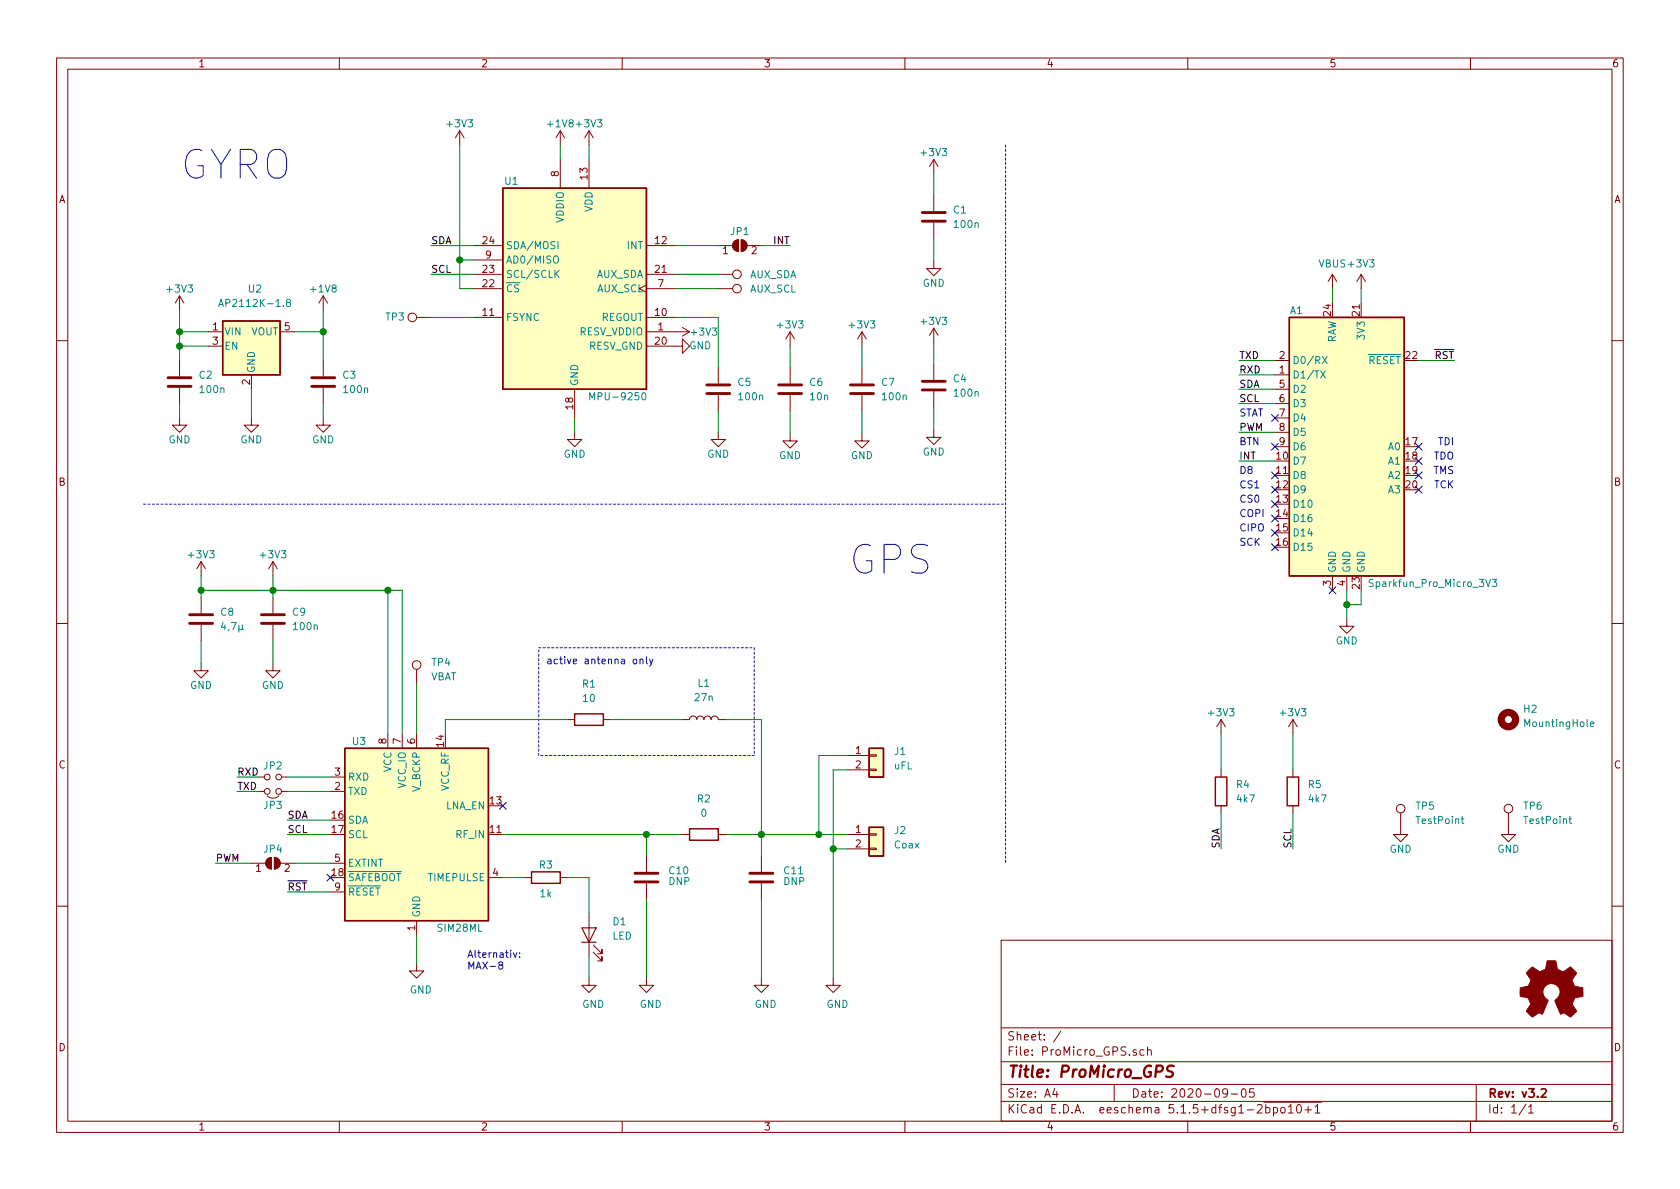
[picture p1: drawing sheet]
EESchema Schematic File Version 4
EELAYER 30 0
EELAYER END
$Descr A4 11693 8268
encoding utf-8
Sheet 1 1
Title "ProMicro_GPS"
Date "2020-09-05"
Rev "v3.2"
Comp ""
Comment1 ""
Comment2 ""
Comment3 ""
Comment4 ""
$EndDescr
Connection ~ 1400 4100
Connection ~ 1900 4100
Connection ~ 2700 4100
Connection ~ 4500 5800
Connection ~ 5300 5800
Connection ~ 5700 5800
Connection ~ 5800 5900
NoConn ~ 3500 5600
Wire Wire Line
	1400 4100 1400 4150
Wire Wire Line
	1900 4100 1900 4150
Wire Wire Line
	1400 4000 1400 4100
Wire Wire Line
	1900 4000 1900 4100
Wire Wire Line
	2800 4100 2700 4100
Wire Wire Line
	3100 5100 3100 5000
Wire Wire Line
	5800 5900 5900 5900
Wire Wire Line
	5900 5350 5800 5350
Wire Wire Line
	3500 6100 3650 6100
Wire Wire Line
	4100 6100 3950 6100
Wire Wire Line
	4100 6650 4100 6800
Wire Wire Line
	4500 5800 4500 5950
Wire Wire Line
	5300 5950 5300 5800
Wire Wire Line
	1400 4450 1400 4610
Wire Wire Line
	1900 4450 1900 4610
Wire Wire Line
	2900 6500 2900 6700
Wire Wire Line
	5700 5800 5900 5800
Wire Wire Line
	5900 5250 5700 5250
Wire Wire Line
	4100 6350 4100 6100
Wire Wire Line
	4750 5800 4500 5800
Wire Wire Line
	5050 5000 5300 5000
Wire Wire Line
	5300 5800 5050 5800
Wire Wire Line
	5300 5800 5700 5800
Wire Wire Line
	1400 4100 1900 4100
Wire Wire Line
	4250 5000 4750 5000
Wire Wire Line
	4500 6250 4500 6800
Wire Wire Line
	5300 6250 5300 6800
Wire Wire Line
	5700 5250 5700 5800
Wire Wire Line
	5800 5350 5800 5900
Wire Wire Line
	2700 4100 1900 4100
Wire Wire Line
	5300 5000 5300 5800
Wire Wire Line
	3100 5000 3950 5000
Wire Wire Line
	5800 6800 5800 5900
Wire Wire Line
	2700 5100 2700 4100
Wire Wire Line
	2800 5100 2800 4100
Wire Wire Line
	3500 5800 4500 5800
$Comp
L power:+3V3 #PWR021
U 1 1
P 1400 4000
F 0 "#PWR021" H 1400 3850 50  0001 C CNN
F 1 "+3V3" H 1400 4150 50  0000 C CNN
F 2 "" H 1400 4000 50  0001 C CNN
F 3 "" H 1400 4000 50  0001 C CNN
	1    1400 4000
	1    0    0    -1  
$EndComp
$Comp
L power:+3V3 #PWR022
U 1 1
P 1900 4000
F 0 "#PWR022" H 1900 3850 50  0001 C CNN
F 1 "+3V3" H 1900 4150 50  0000 C CNN
F 2 "" H 1900 4000 50  0001 C CNN
F 3 "" H 1900 4000 50  0001 C CNN
	1    1900 4000
	1    0    0    -1  
$EndComp
$Comp
L power:GND #PWR023
U 1 1
P 1400 4610
F 0 "#PWR023" H 1400 4360 50  0001 C CNN
F 1 "GND" H 1400 4460 50  0000 C CNN
F 2 "" H 1400 4610 50  0001 C CNN
F 3 "" H 1400 4610 50  0001 C CNN
	1    1400 4610
	1    0    0    -1  
$EndComp
$Comp
L power:GND #PWR024
U 1 1
P 1900 4610
F 0 "#PWR024" H 1900 4360 50  0001 C CNN
F 1 "GND" H 1900 4460 50  0000 C CNN
F 2 "" H 1900 4610 50  0001 C CNN
F 3 "" H 1900 4610 50  0001 C CNN
	1    1900 4610
	1    0    0    -1  
$EndComp
$Comp
L power:GND #PWR027
U 1 1
P 2900 6700
F 0 "#PWR027" H 2900 6450 50  0001 C CNN
F 1 "GND" H 2930 6520 50  0000 C CNN
F 2 "" H 2900 6700 50  0001 C CNN
F 3 "" H 2900 6700 50  0001 C CNN
	1    2900 6700
	1    0    0    -1  
$EndComp
$Comp
L power:GND #PWR028
U 1 1
P 4100 6800
F 0 "#PWR028" H 4100 6550 50  0001 C CNN
F 1 "GND" H 4130 6620 50  0000 C CNN
F 2 "" H 4100 6800 50  0001 C CNN
F 3 "" H 4100 6800 50  0001 C CNN
	1    4100 6800
	1    0    0    -1  
$EndComp
$Comp
L power:GND #PWR029
U 1 1
P 4500 6800
F 0 "#PWR029" H 4500 6550 50  0001 C CNN
F 1 "GND" H 4530 6620 50  0000 C CNN
F 2 "" H 4500 6800 50  0001 C CNN
F 3 "" H 4500 6800 50  0001 C CNN
	1    4500 6800
	1    0    0    -1  
$EndComp
$Comp
L power:GND #PWR030
U 1 1
P 5300 6800
F 0 "#PWR030" H 5300 6550 50  0001 C CNN
F 1 "GND" H 5330 6620 50  0000 C CNN
F 2 "" H 5300 6800 50  0001 C CNN
F 3 "" H 5300 6800 50  0001 C CNN
	1    5300 6800
	1    0    0    -1  
$EndComp
$Comp
L power:GND #PWR031
U 1 1
P 5800 6800
F 0 "#PWR031" H 5800 6550 50  0001 C CNN
F 1 "GND" H 5830 6620 50  0000 C CNN
F 2 "" H 5800 6800 50  0001 C CNN
F 3 "" H 5800 6800 50  0001 C CNN
	1    5800 6800
	1    0    0    -1  
$EndComp
$Comp
L Device:L L1
U 1 1
P 4900 5000
F 0 "L1" V 5150 5000 50  0000 C CNN
F 1 "27n" V 5050 5000 50  0000 C CNN
F 2 "Inductor_SMD:L_0402_1005Metric" H 4900 5000 50  0001 C CNN
F 3 "~" H 4900 5000 50  0001 C CNN
F 4 "DNP" H 4900 5000 50  0001 C CNN "variant"
	1    4900 5000
	0    -1   -1   0   
$EndComp
$Comp
L Device:R R3
U 1 1
P 3800 6100
F 0 "R3" V 3710 6100 50  0000 C CNN
F 1 "1k" V 3910 6100 50  0000 C CNN
F 2 "Resistor_SMD:R_0402_1005Metric" V 3730 6100 50  0001 C CNN
F 3 "~" H 3800 6100 50  0001 C CNN
F 4 "0402WGF1001TCE" H 3800 6100 50  0001 C CNN "manf#"
F 5 "C11702" H 3800 6100 50  0001 C CNN "LCSC#"
F 6 "GPS" H 3800 6100 50  0001 C CNN "variant"
	1    3800 6100
	0    1    1    0   
$EndComp
$Comp
L Device:R R1
U 1 1
P 4100 5000
F 0 "R1" V 3850 5000 50  0000 C CNN
F 1 "10" V 3950 5000 50  0000 C CNN
F 2 "Resistor_SMD:R_0402_1005Metric" V 4030 5000 50  0001 C CNN
F 3 "~" H 4100 5000 50  0001 C CNN
F 4 "DNP" H 4100 5000 50  0001 C CNN "variant"
	1    4100 5000
	0    1    1    0   
$EndComp
$Comp
L Device:R R2
U 1 1
P 4900 5800
F 0 "R2" V 4650 5800 50  0000 C CNN
F 1 "0" V 4750 5800 50  0000 C CNN
F 2 "Resistor_SMD:R_0402_1005Metric" V 4830 5800 50  0001 C CNN
F 3 "~" H 4900 5800 50  0001 C CNN
F 4 "0402WGF0000TCE" H 4900 5800 50  0001 C CNN "manf#"
F 5 "C17168" H 4900 5800 50  0001 C CNN "LCSC#"
F 6 "GPS" H 4900 5800 50  0001 C CNN "variant"
	1    4900 5800
	0    1    1    0   
$EndComp
$Comp
L Jumper:SolderJumper_2_Open JP4
U 1 1
P 1900 6000
F 0 "JP4" H 1900 6100 50  0000 C CNN
F 1 "SolderJumper_2_Open" H 1910 6150 50  0001 C CNN
F 2 "Jumper:SolderJumper-2_P1.3mm_Open_RoundedPad1.0x1.5mm" H 1900 6000 50  0001 C CNN
F 3 "~" H 1900 6000 50  0001 C CNN
F 4 "DNP" H 1900 6000 50  0001 C CNN "variant"
	1    1900 6000
	1    0    0    -1  
$EndComp
$Comp
L Device:LED D1
U 1 1
P 4100 6500
F 0 "D1" V 4190 6340 50  0000 R CNN
F 1 "LED" V 4090 6340 50  0000 R CNN
F 2 "LED_SMD:LED_0603_1608Metric" H 4100 6500 50  0001 C CNN
F 3 "~" H 4100 6500 50  0001 C CNN
F 4 "19-217/BHC-ZL1M2RY/3T" H 4100 6500 50  0001 C CNN "manf#"
F 5 "GPS" H 4100 6500 50  0001 C CNN "variant"
F 6 "C72041" H 4100 6500 50  0001 C CNN "LCSC#"
	1    4100 6500
	0    -1   -1   0   
$EndComp
$Comp
L Connector_Generic:Conn_01x02 J1
U 1 1
P 6100 5250
F 0 "J1" H 6220 5280 50  0000 L CNN
F 1 "uFL" H 6220 5180 50  0000 L CNN
F 2 "Connector_Coaxial:U.FL_Hirose_U.FL-R-SMT-1_Vertical" H 6100 5250 50  0001 C CNN
F 3 "~" H 6100 5250 50  0001 C CNN
F 4 "DNP" H 6100 5250 50  0001 C CNN "variant"
	1    6100 5250
	1    0    0    -1  
$EndComp
$Comp
L Connector_Generic:Conn_01x02 J2
U 1 1
P 6100 5800
F 0 "J2" H 6220 5830 50  0000 L CNN
F 1 "Coax" H 6220 5730 50  0000 L CNN
F 2 "Connector_Coaxial:SMA_Samtec_SMA-J-P-H-ST-EM1_EdgeMount" H 6100 5800 50  0001 C CNN
F 3 "~" H 6100 5800 50  0001 C CNN
F 4 "DNP" H 6100 5800 50  0001 C CNN "variant"
	1    6100 5800
	1    0    0    -1  
$EndComp
$Comp
L Device:C C8
U 1 1
P 1400 4300
F 0 "C8" H 1530 4350 50  0000 L CNN
F 1 "4,7µ" H 1530 4250 50  0000 L CNN
F 2 "Capacitor_SMD:C_0603_1608Metric" H 1438 4150 50  0001 C CNN
F 3 "~" H 1400 4300 50  0001 C CNN
F 4 "CL10A475KO8NNNC" H 1400 4300 50  0001 C CNN "manf#"
F 5 "C19666" H 1400 4300 50  0001 C CNN "LCSC#"
	1    1400 4300
	1    0    0    -1  
$EndComp
$Comp
L Device:C C10
U 1 1
P 4500 6100
F 0 "C10" H 4650 6150 50  0000 L CNN
F 1 "DNP" H 4650 6075 50  0000 L CNN
F 2 "Capacitor_SMD:C_0402_1005Metric" H 4538 5950 50  0001 C CNN
F 3 "~" H 4500 6100 50  0001 C CNN
F 4 "DNP" H 4500 6100 50  0001 C CNN "variant"
	1    4500 6100
	1    0    0    -1  
$EndComp
$Comp
L Device:C C11
U 1 1
P 5300 6100
F 0 "C11" H 5450 6150 50  0000 L CNN
F 1 "DNP" H 5450 6075 50  0000 L CNN
F 2 "Capacitor_SMD:C_0402_1005Metric" H 5338 5950 50  0001 C CNN
F 3 "~" H 5300 6100 50  0001 C CNN
F 4 "DNP" H 5300 6100 50  0001 C CNN "variant"
	1    5300 6100
	1    0    0    -1  
$EndComp
$Comp
L RF_GPS:MAX-8C U3
U 1 1
P 2900 5800
F 0 "U3" H 2500 6450 50  0000 C CNN
F 1 "SIM28ML" H 3200 5150 50  0000 C CNN
F 2 "RF_GPS:ublox_MAX" H 3300 5150 50  0001 C CNN
F 3 "https://www.u-blox.com/sites/default/files/MAX-8_DataSheet_%28UBX-16000093%29.pdf" H 2900 5800 50  0001 C CNN
F 4 "MAX-8C-0-10" H 2900 5800 50  0001 C CNN "manf#"
F 5 "GPS" H 2900 5800 50  0001 C CNN "variant"
	1    2900 5800
	1    0    0    -1  
$EndComp
Wire Wire Line
	3200 2000 3300 2000
Wire Wire Line
	4000 2900 4000 3000
Wire Wire Line
	4100 1000 4100 1100
Wire Wire Line
	5500 2400 5500 2550
Wire Wire Line
	6000 2400 6000 2550
Wire Wire Line
	5500 2850 5500 3010
Wire Wire Line
	6000 2850 6000 3010
Wire Wire Line
	3000 1700 3300 1700
Wire Wire Line
	3000 1900 3300 1900
Wire Wire Line
	3000 2200 3300 2200
Wire Wire Line
	4700 1900 5000 1900
Wire Wire Line
	4700 2000 5000 2000
Wire Wire Line
	5000 2200 4700 2200
Wire Wire Line
	5000 2550 5000 2200
Wire Wire Line
	3200 1000 3200 1800
Wire Notes Line
	7000 1000 7000 6000
Wire Notes Line
	1000 3500 7000 3500
$Comp
L Connector:TestPoint TP3
U 1 1
P 3000 2200
F 0 "TP3" V 3000 2450 50  0000 C CNN
F 1 "FSYNC" V 3000 2420 50  0001 L CNN
F 2 "TestPoint:TestPoint_Pad_D1.5mm" H 3200 2200 50  0001 C CNN
F 3 "~" H 3200 2200 50  0001 C CNN
	1    3000 2200
	0    -1   -1   0   
$EndComp
$Comp
L Connector:TestPoint TP1
U 1 1
P 5000 1900
F 0 "TP1" V 5000 2100 50  0001 L CNN
F 1 "AUX_SDA" V 5000 2120 50  0000 L CNN
F 2 "TestPoint:TestPoint_Pad_D1.5mm" H 5200 1900 50  0001 C CNN
F 3 "~" H 5200 1900 50  0001 C CNN
	1    5000 1900
	0    1    1    0   
$EndComp
$Comp
L Connector:TestPoint TP2
U 1 1
P 5000 2000
F 0 "TP2" V 5000 2200 50  0001 L CNN
F 1 "AUX_SCL" V 5000 2220 50  0000 L CNN
F 2 "TestPoint:TestPoint_Pad_D1.5mm" H 5200 2000 50  0001 C CNN
F 3 "~" H 5200 2000 50  0001 C CNN
	1    5000 2000
	0    1    1    0   
$EndComp
$Comp
L power:+3V3 #PWR06
U 1 1
P 1250 2150
F 0 "#PWR06" H 1250 2000 50  0001 C CNN
F 1 "+3V3" H 1250 2300 50  0000 C CNN
F 2 "" H 1250 2150 50  0001 C CNN
F 3 "" H 1250 2150 50  0001 C CNN
	1    1250 2150
	1    0    0    -1  
$EndComp
$Comp
L power:+3V3 #PWR03
U 1 1
P 4100 1000
F 0 "#PWR03" H 4100 850 50  0001 C CNN
F 1 "+3V3" H 4100 1150 50  0000 C CNN
F 2 "" H 4100 1000 50  0001 C CNN
F 3 "" H 4100 1000 50  0001 C CNN
	1    4100 1000
	1    0    0    -1  
$EndComp
$Comp
L power:+3V3 #PWR011
U 1 1
P 5500 2400
F 0 "#PWR011" H 5500 2250 50  0001 C CNN
F 1 "+3V3" H 5500 2550 50  0000 C CNN
F 2 "" H 5500 2400 50  0001 C CNN
F 3 "" H 5500 2400 50  0001 C CNN
	1    5500 2400
	1    0    0    -1  
$EndComp
$Comp
L power:+3V3 #PWR012
U 1 1
P 6000 2400
F 0 "#PWR012" H 6000 2250 50  0001 C CNN
F 1 "+3V3" H 6000 2550 50  0000 C CNN
F 2 "" H 6000 2400 50  0001 C CNN
F 3 "" H 6000 2400 50  0001 C CNN
	1    6000 2400
	1    0    0    -1  
$EndComp
$Comp
L power:GND #PWR017
U 1 1
P 4000 3000
F 0 "#PWR017" H 4000 2750 50  0001 C CNN
F 1 "GND" H 4000 2850 50  0000 C CNN
F 2 "" H 4000 3000 50  0001 C CNN
F 3 "" H 4000 3000 50  0001 C CNN
	1    4000 3000
	1    0    0    -1  
$EndComp
$Comp
L power:GND #PWR010
U 1 1
P 4700 2400
F 0 "#PWR010" H 4700 2150 50  0001 C CNN
F 1 "GND" V 4700 2225 50  0000 C CNN
F 2 "" H 4700 2400 50  0001 C CNN
F 3 "" H 4700 2400 50  0001 C CNN
	1    4700 2400
	0    -1   -1   0   
$EndComp
$Comp
L power:GND #PWR019
U 1 1
P 5500 3010
F 0 "#PWR019" H 5500 2760 50  0001 C CNN
F 1 "GND" H 5500 2860 50  0000 C CNN
F 2 "" H 5500 3010 50  0001 C CNN
F 3 "" H 5500 3010 50  0001 C CNN
	1    5500 3010
	1    0    0    -1  
$EndComp
$Comp
L power:GND #PWR020
U 1 1
P 6000 3010
F 0 "#PWR020" H 6000 2760 50  0001 C CNN
F 1 "GND" H 6000 2860 50  0000 C CNN
F 2 "" H 6000 3010 50  0001 C CNN
F 3 "" H 6000 3010 50  0001 C CNN
	1    6000 3010
	1    0    0    -1  
$EndComp
$Comp
L Device:C C5
U 1 1
P 5000 2700
F 0 "C5" H 5130 2750 50  0000 L CNN
F 1 "100n" H 5130 2650 50  0000 L CNN
F 2 "Capacitor_SMD:C_0402_1005Metric" H 5038 2550 50  0001 C CNN
F 3 "~" H 5000 2700 50  0001 C CNN
F 4 "CL05B104KO5NNNC" H 5000 2700 50  0001 C CNN "manf#"
F 5 "GYRO" H 5000 2700 50  0001 C CNN "variant"
F 6 "C1525" H 5000 2700 50  0001 C CNN "LCSC#"
	1    5000 2700
	1    0    0    -1  
$EndComp
$Comp
L Device:C C6
U 1 1
P 5500 2700
F 0 "C6" H 5630 2750 50  0000 L CNN
F 1 "10n" H 5630 2650 50  0000 L CNN
F 2 "Capacitor_SMD:C_0402_1005Metric" H 5538 2550 50  0001 C CNN
F 3 "~" H 5500 2700 50  0001 C CNN
F 4 "CL05B103KB5NNNC" H 5500 2700 50  0001 C CNN "manf#"
F 5 "GYRO" H 5500 2700 50  0001 C CNN "variant"
F 6 "C15195" H 5500 2700 50  0001 C CNN "LCSC#"
	1    5500 2700
	1    0    0    -1  
$EndComp
$Comp
L Graphic:Logo_Open_Hardware_Small LOGO1
U 1 1
P 10800 6900
F 0 "LOGO1" H 10800 7175 50  0001 C CNN
F 1 "Logo_Open_Hardware_Small" H 10800 6675 50  0001 C CNN
F 2 "Symbol:OSHW-Symbol_6.7x6mm_SilkScreen" H 10800 6900 50  0001 C CNN
F 3 "~" H 10800 6900 50  0001 C CNN
	1    10800 6900
	1    0    0    -1  
$EndComp
Wire Wire Line
	3300 1800 3200 1800
Connection ~ 3200 1800
Wire Wire Line
	3200 1800 3200 2000
$Comp
L Sensor_Motion:MPU-9250 U1
U 1 1
P 4000 2000
F 0 "U1" H 3560 2750 50  0000 C CNN
F 1 "MPU-9250" H 4300 1250 50  0000 C CNN
F 2 "Sensor_Motion:InvenSense_QFN-24_3x3mm_P0.4mm" H 4000 1000 50  0001 C CNN
F 3 "https://store.invensense.com/datasheets/invensense/MPU9250REV1.0.pdf" H 4000 1850 50  0001 C CNN
F 4 "MPU-9250" H 4000 2000 50  0001 C CNN "manf#"
F 5 "GYRO" H 4000 2000 50  0001 C CNN "variant"
F 6 "C71459" H 4000 2000 50  0001 C CNN "LCSC#"
	1    4000 2000
	1    0    0    -1  
$EndComp
Wire Wire Line
	4700 1700 5000 1700
$Comp
L Jumper:SolderJumper_2_Open JP1
U 1 1
P 5150 1700
F 0 "JP1" H 5150 1800 50  0000 C CNN
F 1 "SolderJumper_2_Open" H 5160 1850 50  0001 C CNN
F 2 "Jumper:SolderJumper-2_P1.3mm_Open_RoundedPad1.0x1.5mm" H 5150 1700 50  0001 C CNN
F 3 "~" H 5150 1700 50  0001 C CNN
F 4 "DNP" H 5150 1700 50  0001 C CNN "variant"
	1    5150 1700
	1    0    0    -1  
$EndComp
Wire Wire Line
	5500 1700 5300 1700
Wire Wire Line
	6500 2375 6500 2525
$Comp
L power:+3V3 #PWR09
U 1 1
P 6500 2375
F 0 "#PWR09" H 6500 2225 50  0001 C CNN
F 1 "+3V3" H 6500 2525 50  0000 C CNN
F 2 "" H 6500 2375 50  0001 C CNN
F 3 "" H 6500 2375 50  0001 C CNN
	1    6500 2375
	1    0    0    -1  
$EndComp
$Comp
L power:+3V3 #PWR08
U 1 1
P 4700 2300
F 0 "#PWR08" H 4700 2150 50  0001 C CNN
F 1 "+3V3" V 4700 2500 50  0000 C CNN
F 2 "" H 4700 2300 50  0001 C CNN
F 3 "" H 4700 2300 50  0001 C CNN
	1    4700 2300
	0    1    1    0   
$EndComp
$Comp
L power:GND #PWR018
U 1 1
P 5000 3000
F 0 "#PWR018" H 5000 2750 50  0001 C CNN
F 1 "GND" H 5000 2850 50  0000 C CNN
F 2 "" H 5000 3000 50  0001 C CNN
F 3 "" H 5000 3000 50  0001 C CNN
	1    5000 3000
	1    0    0    -1  
$EndComp
Wire Wire Line
	5000 2850 5000 3000
$Comp
L Connector:TestPoint TP5
U 1 1
P 9750 5750
F 0 "TP5" H 9850 5900 50  0000 L CNN
F 1 "TestPoint" H 9850 5800 50  0000 L CNN
F 2 "TestPoint:TestPoint_Pad_1.5x1.5mm" H 9950 5750 50  0001 C CNN
F 3 "~" H 9950 5750 50  0001 C CNN
	1    9750 5750
	1    0    0    -1  
$EndComp
$Comp
L Connector:TestPoint TP6
U 1 1
P 10500 5750
F 0 "TP6" H 10600 5900 50  0000 L CNN
F 1 "TestPoint" H 10600 5800 50  0000 L CNN
F 2 "TestPoint:TestPoint_Pad_1.5x1.5mm" H 10700 5750 50  0001 C CNN
F 3 "~" H 10700 5750 50  0001 C CNN
	1    10500 5750
	1    0    0    -1  
$EndComp
$Comp
L power:GND #PWR025
U 1 1
P 9750 5750
F 0 "#PWR025" H 9750 5500 50  0001 C CNN
F 1 "GND" H 9750 5600 50  0000 C CNN
F 2 "" H 9750 5750 50  0001 C CNN
F 3 "" H 9750 5750 50  0001 C CNN
	1    9750 5750
	1    0    0    -1  
$EndComp
$Comp
L power:GND #PWR026
U 1 1
P 10500 5750
F 0 "#PWR026" H 10500 5500 50  0001 C CNN
F 1 "GND" H 10500 5600 50  0000 C CNN
F 2 "" H 10500 5750 50  0001 C CNN
F 3 "" H 10500 5750 50  0001 C CNN
	1    10500 5750
	1    0    0    -1  
$EndComp
Text Notes 1250 1250 0    200  ~ 0
GYRO
Text Notes 6500 4000 2    200  ~ 0
GPS
$Comp
L Device:Jumper_NO_Small JP2
U 1 1
P 1900 5400
F 0 "JP2" H 1900 5325 50  0000 C CNN
F 1 "Jumper_NO_Small" H 1925 5500 50  0001 C CNN
F 2 "Jumper:SolderJumper-2_P1.3mm_Open_RoundedPad1.0x1.5mm" H 1900 5400 50  0001 C CNN
F 3 "~" H 1900 5400 50  0001 C CNN
F 4 "DNP" H 1900 5400 50  0001 C CNN "variant"
	1    1900 5400
	-1   0    0    1   
$EndComp
Wire Wire Line
	1650 5500 1800 5500
$Comp
L Device:Jumper_NC_Small JP3
U 1 1
P 1900 5500
F 0 "JP3" H 1900 5600 50  0000 C CNN
F 1 "Jumper_NC_Small" H 1925 5625 50  0001 C CNN
F 2 "Jumper:SolderJumper-2_P1.3mm_Bridged_RoundedPad1.0x1.5mm" H 1900 5500 50  0001 C CNN
F 3 "~" H 1900 5500 50  0001 C CNN
F 4 "DNP" H 1900 5500 50  0001 C CNN "variant"
	1    1900 5500
	-1   0    0    1   
$EndComp
Wire Wire Line
	1650 5400 1800 5400
Wire Notes Line
	3750 5250 3750 4500
Wire Notes Line
	3750 4500 5250 4500
Wire Notes Line
	5250 4500 5250 5250
Wire Notes Line
	5250 5250 3750 5250
Text Notes 3800 4625 0    50   ~ 0
active antenna only
$Comp
L Device:C C7
U 1 1
P 6000 2700
F 0 "C7" H 6130 2750 50  0000 L CNN
F 1 "100n" H 6130 2650 50  0000 L CNN
F 2 "Capacitor_SMD:C_0402_1005Metric" H 6038 2550 50  0001 C CNN
F 3 "~" H 6000 2700 50  0001 C CNN
F 4 "CL05B104KO5NNNC" H 6000 2700 50  0001 C CNN "manf#"
F 5 "GYRO" H 6000 2700 50  0001 C CNN "variant"
F 6 "C1525" H 6000 2700 50  0001 C CNN "LCSC#"
	1    6000 2700
	1    0    0    -1  
$EndComp
$Comp
L Device:C C4
U 1 1
P 6500 2675
F 0 "C4" H 6630 2725 50  0000 L CNN
F 1 "100n" H 6630 2625 50  0000 L CNN
F 2 "Capacitor_SMD:C_0402_1005Metric" H 6538 2525 50  0001 C CNN
F 3 "~" H 6500 2675 50  0001 C CNN
F 4 "CL05B104KO5NNNC" H 6500 2675 50  0001 C CNN "manf#"
F 5 "GYRO" H 6500 2675 50  0001 C CNN "variant"
F 6 "C1525" H 6500 2675 50  0001 C CNN "LCSC#"
	1    6500 2675
	1    0    0    -1  
$EndComp
$Comp
L Device:C C9
U 1 1
P 1900 4300
F 0 "C9" H 2030 4350 50  0000 L CNN
F 1 "100n" H 2030 4250 50  0000 L CNN
F 2 "Capacitor_SMD:C_0402_1005Metric" H 1938 4150 50  0001 C CNN
F 3 "~" H 1900 4300 50  0001 C CNN
F 4 "CL05B104KO5NNNC" H 1900 4300 50  0001 C CNN "manf#"
F 5 "GYRO" H 1900 4300 50  0001 C CNN "variant"
F 6 "C1525" H 1900 4300 50  0001 C CNN "LCSC#"
	1    1900 4300
	1    0    0    -1  
$EndComp
Wire Wire Line
	6500 2825 6500 2985
$Comp
L power:GND #PWR016
U 1 1
P 6500 2985
F 0 "#PWR016" H 6500 2735 50  0001 C CNN
F 1 "GND" H 6500 2835 50  0000 C CNN
F 2 "" H 6500 2985 50  0001 C CNN
F 3 "" H 6500 2985 50  0001 C CNN
	1    6500 2985
	1    0    0    -1  
$EndComp
$Comp
L Connector:TestPoint TP4
U 1 1
P 2900 4750
F 0 "TP4" H 3000 4900 50  0000 L CNN
F 1 "VBAT" H 3000 4800 50  0000 L CNN
F 2 "TestPoint:TestPoint_THTPad_D1.5mm_Drill0.7mm" H 3100 4750 50  0001 C CNN
F 3 "~" H 3100 4750 50  0001 C CNN
	1    2900 4750
	1    0    0    -1  
$EndComp
Wire Wire Line
	2900 4750 2900 5100
Wire Wire Line
	6500 1200 6500 1350
Wire Wire Line
	6500 1650 6500 1810
$Comp
L power:+3V3 #PWR04
U 1 1
P 6500 1200
F 0 "#PWR04" H 6500 1050 50  0001 C CNN
F 1 "+3V3" H 6500 1350 50  0000 C CNN
F 2 "" H 6500 1200 50  0001 C CNN
F 3 "" H 6500 1200 50  0001 C CNN
	1    6500 1200
	1    0    0    -1  
$EndComp
$Comp
L power:GND #PWR05
U 1 1
P 6500 1810
F 0 "#PWR05" H 6500 1560 50  0001 C CNN
F 1 "GND" H 6500 1660 50  0000 C CNN
F 2 "" H 6500 1810 50  0001 C CNN
F 3 "" H 6500 1810 50  0001 C CNN
	1    6500 1810
	1    0    0    -1  
$EndComp
$Comp
L Device:C C1
U 1 1
P 6500 1500
F 0 "C1" H 6630 1550 50  0000 L CNN
F 1 "100n" H 6630 1450 50  0000 L CNN
F 2 "Capacitor_SMD:C_0402_1005Metric" H 6538 1350 50  0001 C CNN
F 3 "~" H 6500 1500 50  0001 C CNN
F 4 "CL05B103KB5NNNC" H 6500 1500 50  0001 C CNN "manf#"
F 5 "GYRO" H 6500 1500 50  0001 C CNN "variant"
F 6 "C15195" H 6500 1500 50  0001 C CNN "LCSC#"
	1    6500 1500
	1    0    0    -1  
$EndComp
Text Notes 3250 6750 0    50   ~ 0
Alternativ:\nMAX-8
$Comp
L power:+1V8 #PWR07
U 1 1
P 2250 2150
F 0 "#PWR07" H 2250 2000 50  0001 C CNN
F 1 "+1V8" H 2250 2300 50  0000 C CNN
F 2 "" H 2250 2150 50  0001 C CNN
F 3 "" H 2250 2150 50  0001 C CNN
	1    2250 2150
	1    0    0    -1  
$EndComp
Wire Wire Line
	3900 1000 3900 1100
Wire Wire Line
	1250 2150 1250 2300
Wire Wire Line
	1250 2300 1450 2300
Wire Wire Line
	2250 2150 2250 2300
Wire Wire Line
	2250 2300 2050 2300
$Comp
L Device:C C2
U 1 1
P 1250 2650
F 0 "C2" H 1380 2700 50  0000 L CNN
F 1 "100n" H 1380 2600 50  0000 L CNN
F 2 "Capacitor_SMD:C_0402_1005Metric" H 1288 2500 50  0001 C CNN
F 3 "~" H 1250 2650 50  0001 C CNN
F 4 "CL05B104KO5NNNC" H 1250 2650 50  0001 C CNN "manf#"
F 5 "GYRO" H 1250 2650 50  0001 C CNN "variant"
F 6 "C1525" H 1250 2650 50  0001 C CNN "LCSC#"
	1    1250 2650
	1    0    0    -1  
$EndComp
$Comp
L Device:C C3
U 1 1
P 2250 2650
F 0 "C3" H 2380 2700 50  0000 L CNN
F 1 "100n" H 2380 2600 50  0000 L CNN
F 2 "Capacitor_SMD:C_0402_1005Metric" H 2288 2500 50  0001 C CNN
F 3 "~" H 2250 2650 50  0001 C CNN
F 4 "CL05B104KO5NNNC" H 2250 2650 50  0001 C CNN "manf#"
F 5 "GYRO" H 2250 2650 50  0001 C CNN "variant"
F 6 "C1525" H 2250 2650 50  0001 C CNN "LCSC#"
	1    2250 2650
	1    0    0    -1  
$EndComp
$Comp
L power:GND #PWR013
U 1 1
P 1250 2900
F 0 "#PWR013" H 1250 2650 50  0001 C CNN
F 1 "GND" H 1250 2750 50  0000 C CNN
F 2 "" H 1250 2900 50  0001 C CNN
F 3 "" H 1250 2900 50  0001 C CNN
	1    1250 2900
	1    0    0    -1  
$EndComp
$Comp
L power:GND #PWR014
U 1 1
P 1750 2900
F 0 "#PWR014" H 1750 2650 50  0001 C CNN
F 1 "GND" H 1750 2750 50  0000 C CNN
F 2 "" H 1750 2900 50  0001 C CNN
F 3 "" H 1750 2900 50  0001 C CNN
	1    1750 2900
	1    0    0    -1  
$EndComp
$Comp
L power:GND #PWR015
U 1 1
P 2250 2900
F 0 "#PWR015" H 2250 2650 50  0001 C CNN
F 1 "GND" H 2250 2750 50  0000 C CNN
F 2 "" H 2250 2900 50  0001 C CNN
F 3 "" H 2250 2900 50  0001 C CNN
	1    2250 2900
	1    0    0    -1  
$EndComp
Connection ~ 1250 2300
Wire Wire Line
	1250 2900 1250 2800
Wire Wire Line
	1750 2700 1750 2900
Wire Wire Line
	2250 2900 2250 2800
Connection ~ 2250 2300
$Comp
L power:+1V8 #PWR02
U 1 1
P 3900 1000
F 0 "#PWR02" H 3900 850 50  0001 C CNN
F 1 "+1V8" H 3900 1150 50  0000 C CNN
F 2 "" H 3900 1000 50  0001 C CNN
F 3 "" H 3900 1000 50  0001 C CNN
	1    3900 1000
	1    0    0    -1  
$EndComp
$Comp
L power:+3V3 #PWR01
U 1 1
P 3200 1000
F 0 "#PWR01" H 3200 850 50  0001 C CNN
F 1 "+3V3" H 3200 1150 50  0000 C CNN
F 2 "" H 3200 1000 50  0001 C CNN
F 3 "" H 3200 1000 50  0001 C CNN
	1    3200 1000
	1    0    0    -1  
$EndComp
$Comp
L Regulator_Linear:AP2112K-1.8 U2
U 1 1
P 1750 2400
F 0 "U2" H 1775 2800 50  0000 C CNN
F 1 "AP2112K-1.8" H 1775 2700 50  0000 C CNN
F 2 "Package_TO_SOT_SMD:SOT-23-5" H 1750 2725 50  0001 C CNN
F 3 "https://www.diodes.com/assets/Datasheets/AP2112.pdf" H 1750 2500 50  0001 C CNN
	1    1750 2400
	1    0    0    -1  
$EndComp
Wire Wire Line
	2250 2300 2250 2500
Wire Wire Line
	1450 2400 1250 2400
Wire Wire Line
	1250 2300 1250 2400
Wire Wire Line
	1250 2400 1250 2500
Connection ~ 1250 2400
$Comp
L Mechanical:MountingHole H2
U 1 1
P 10500 5000
F 0 "H2" H 10600 5075 50  0000 L CNN
F 1 "MountingHole" H 10600 4975 50  0000 L CNN
F 2 "MountingHole:MountingHole_2.1mm" H 10500 5000 50  0001 C CNN
F 3 "~" H 10500 5000 50  0001 C CNN
	1    10500 5000
	1    0    0    -1  
$EndComp
Text Label 3000 1700 0    50   ~ 0
SDA
Text Label 3000 1900 0    50   ~ 0
SCL
Wire Wire Line
	2300 5700 2000 5700
Wire Wire Line
	2300 5800 2000 5800
Text Label 2000 5700 0    50   ~ 0
SDA
Text Label 2000 5800 0    50   ~ 0
SCL
Wire Wire Line
	2300 6200 2000 6200
Text Label 2000 6200 0    50   ~ 0
~RST
Wire Wire Line
	2000 5500 2300 5500
Wire Wire Line
	2300 5400 2000 5400
Text Label 1650 5400 0    50   ~ 0
RXD
Text Label 1650 5500 0    50   ~ 0
TXD
Text Label 5500 1700 2    50   ~ 0
INT
Text Label 1500 6000 0    50   ~ 0
PWM
Wire Wire Line
	2050 6000 2300 6000
Wire Wire Line
	1500 6000 1750 6000
NoConn ~ 2300 6100
Wire Wire Line
	8500 5350 8500 5100
Wire Wire Line
	9000 5350 9000 5100
$Comp
L power:+3V3 #PWR035
U 1 1
P 8500 5100
F 0 "#PWR035" H 8500 4950 50  0001 C CNN
F 1 "+3V3" H 8500 5250 50  0000 C CNN
F 2 "" H 8500 5100 50  0001 C CNN
F 3 "" H 8500 5100 50  0001 C CNN
	1    8500 5100
	1    0    0    -1  
$EndComp
$Comp
L Device:R R5
U 1 1
P 9000 5500
F 0 "R5" H 9100 5550 50  0000 L CNN
F 1 "4k7" H 9100 5450 50  0000 L CNN
F 2 "Resistor_SMD:R_0402_1005Metric" V 8930 5500 50  0001 C CNN
F 3 "~" H 9000 5500 50  0001 C CNN
F 4 "DNP" H 9000 5500 50  0001 C CNN "variant"
F 5 "0402WGF4701TCE" H 9000 5500 50  0001 C CNN "manf#"
F 6 "C25900" H 9000 5500 50  0001 C CNN "LCSC#"
	1    9000 5500
	1    0    0    -1  
$EndComp
$Comp
L power:+3V3 #PWR036
U 1 1
P 9000 5100
F 0 "#PWR036" H 9000 4950 50  0001 C CNN
F 1 "+3V3" H 9000 5250 50  0000 C CNN
F 2 "" H 9000 5100 50  0001 C CNN
F 3 "" H 9000 5100 50  0001 C CNN
	1    9000 5100
	1    0    0    -1  
$EndComp
$Comp
L Device:R R4
U 1 1
P 8500 5500
F 0 "R4" H 8600 5550 50  0000 L CNN
F 1 "4k7" H 8600 5450 50  0000 L CNN
F 2 "Resistor_SMD:R_0402_1005Metric" V 8430 5500 50  0001 C CNN
F 3 "~" H 8500 5500 50  0001 C CNN
F 4 "DNP" H 8500 5500 50  0001 C CNN "variant"
F 5 "0402WGF4701TCE" H 8500 5500 50  0001 C CNN "manf#"
F 6 "C25900" H 8500 5500 50  0001 C CNN "LCSC#"
	1    8500 5500
	1    0    0    -1  
$EndComp
Text Label 8500 5900 1    50   ~ 0
SDA
Text Label 9000 5900 1    50   ~ 0
SCL
Wire Wire Line
	9000 5650 9000 5900
Wire Wire Line
	8500 5650 8500 5900
Connection ~ 9375 4200
Wire Wire Line
	9375 4100 9375 4200
Wire Wire Line
	9375 4200 9375 4300
Wire Wire Line
	9475 2000 9475 2100
Wire Wire Line
	9475 4100 9475 4200
Wire Wire Line
	9475 4200 9375 4200
$Comp
L power:+3V3 #PWR?
U 1 1
P 9475 2000
AR Path="/5F5549BD/5F556538" Ref="#PWR?"  Part="1" 
AR Path="/5F556538" Ref="#PWR033"  Part="1" 
F 0 "#PWR033" H 9475 1850 50  0001 C CNN
F 1 "+3V3" H 9475 2175 50  0000 C CNN
F 2 "" H 9475 2000 50  0001 C CNN
F 3 "" H 9475 2000 50  0001 C CNN
	1    9475 2000
	1    0    0    -1  
$EndComp
$Comp
L power:GND #PWR?
U 1 1
P 9375 4300
AR Path="/5F5549BD/5F55653E" Ref="#PWR?"  Part="1" 
AR Path="/5F55653E" Ref="#PWR034"  Part="1" 
F 0 "#PWR034" H 9375 4050 50  0001 C CNN
F 1 "GND" H 9375 4150 50  0000 C CNN
F 2 "" H 9375 4300 50  0001 C CNN
F 3 "" H 9375 4300 50  0001 C CNN
	1    9375 4300
	1    0    0    -1  
$EndComp
NoConn ~ 9275 4100
$Comp
L MCU_Module:Sparkfun_Pro_Micro_3V3 A?
U 1 1
P 9375 3100
AR Path="/5F5549BD/5F556545" Ref="A?"  Part="1" 
AR Path="/5F556545" Ref="A1"  Part="1" 
F 0 "A1" H 9025 4050 50  0000 C CNN
F 1 "Sparkfun_Pro_Micro_3V3" H 9975 2150 50  0000 C CNN
F 2 "Module:Sparkfun_Pro_Micro" H 9375 3100 50  0001 C CIN
F 3 "https://www.sparkfun.com/products/12587" H 9375 2100 50  0001 C CNN
	1    9375 3100
	1    0    0    -1  
$EndComp
Wire Wire Line
	8625 2600 8875 2600
Wire Wire Line
	8625 2500 8875 2500
Wire Wire Line
	9875 2500 10125 2500
Wire Wire Line
	8625 2700 8875 2700
Wire Wire Line
	8625 2800 8875 2800
Wire Wire Line
	8625 3200 8875 3200
Wire Wire Line
	8625 3000 8875 3000
$Comp
L power:VBUS #PWR?
U 1 1
P 9275 2000
AR Path="/5F5549BD/5F55655D" Ref="#PWR?"  Part="1" 
AR Path="/5F55655D" Ref="#PWR032"  Part="1" 
F 0 "#PWR032" H 9275 1850 50  0001 C CNN
F 1 "VBUS" H 9275 2175 50  0000 C CNN
F 2 "" H 9275 2000 50  0001 C CNN
F 3 "" H 9275 2000 50  0001 C CNN
	1    9275 2000
	1    0    0    -1  
$EndComp
Wire Wire Line
	9275 2000 9275 2100
Text Label 8625 2500 0    50   ~ 0
TXD
Text Label 8625 2600 0    50   ~ 0
RXD
Text Label 8625 2700 0    50   ~ 0
SDA
Text Label 8625 2800 0    50   ~ 0
SCL
Text Label 8625 3000 0    50   ~ 0
PWM
Text Label 8625 3200 0    50   ~ 0
INT
Text Label 10125 2500 2    50   ~ 0
~RST
Text Notes 10125 3100 2    50   ~ 0
TDI
Text Notes 10125 3200 2    50   ~ 0
TDO
Text Notes 10125 3300 2    50   ~ 0
TMS
Text Notes 10125 3400 2    50   ~ 0
TCK
Text Notes 8625 3800 0    50   ~ 0
SCK
Text Notes 8625 3700 0    50   ~ 0
CIPO
Text Notes 8625 3600 0    50   ~ 0
COPI
Text Notes 8625 3500 0    50   ~ 0
CS0
Text Notes 8625 3400 0    50   ~ 0
CS1
Text Notes 8625 3100 0    50   ~ 0
BTN
Text Notes 8625 2900 0    50   ~ 0
STAT
NoConn ~ 9875 3400
NoConn ~ 9875 3300
NoConn ~ 9875 3200
NoConn ~ 9875 3100
NoConn ~ 8875 3800
NoConn ~ 8875 3700
NoConn ~ 8875 3600
NoConn ~ 8875 3500
NoConn ~ 8875 3400
NoConn ~ 8875 3300
Text Notes 8625 3300 0    50   ~ 0
D8
NoConn ~ 8875 3100
NoConn ~ 8875 2900
$EndSCHEMATC
